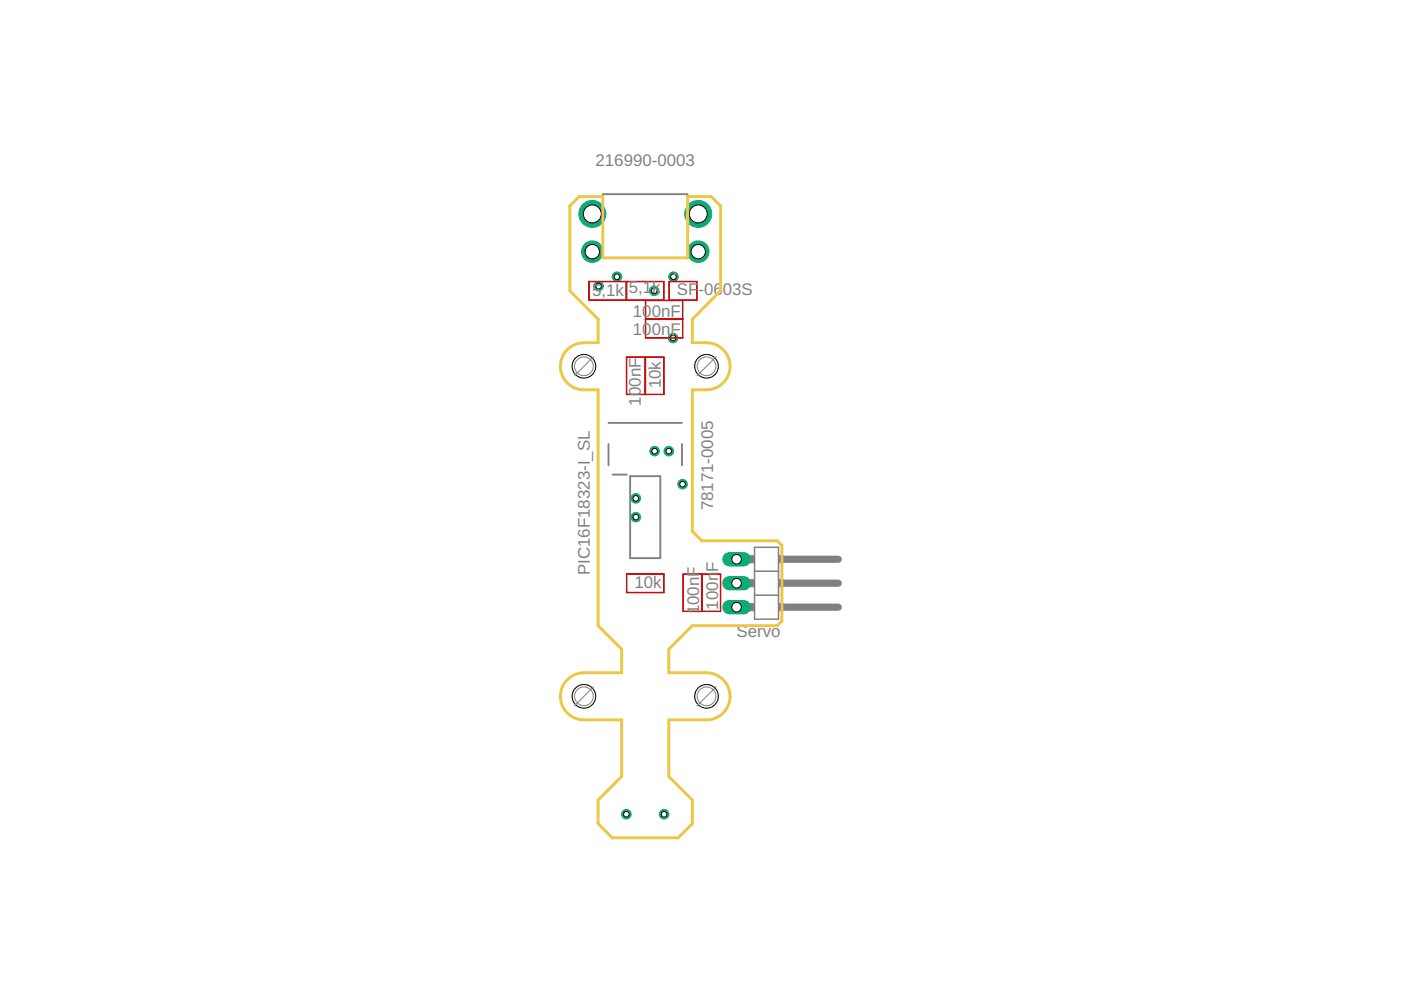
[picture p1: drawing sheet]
<svg xmlns="http://www.w3.org/2000/svg" width="297mm" height="210mm" viewBox="0 0 297 210" stroke-linecap="round" stroke-linejoin="round" font-family="sans-serif">
<circle cx="138.7" cy="61.7" r="1.02" fill="#0dab76" stroke="#0dab76" stroke-width=".21"/>
<circle cx="138.7" cy="61.7" r=".59" fill="#fff" stroke="#000" stroke-width=".21"/>
<circle cx="126.9" cy="60.7" r="1.02" fill="#0dab76" stroke="#0dab76" stroke-width=".21"/>
<circle cx="126.9" cy="60.7" r=".59" fill="#fff" stroke="#000" stroke-width=".21"/>
<circle cx="140.8" cy="172.6" r="1.02" fill="#0dab76" stroke="#0dab76" stroke-width=".21"/>
<circle cx="140.8" cy="172.6" r=".59" fill="#fff" stroke="#000" stroke-width=".21"/>
<circle cx="144.7" cy="102.7" r="1.02" fill="#0dab76" stroke="#0dab76" stroke-width=".21"/>
<circle cx="144.7" cy="102.7" r=".59" fill="#fff" stroke="#000" stroke-width=".21"/>
<circle cx="134.8" cy="105.7" r="1.02" fill="#0dab76" stroke="#0dab76" stroke-width=".21"/>
<circle cx="134.8" cy="105.7" r=".59" fill="#fff" stroke="#000" stroke-width=".21"/>
<circle cx="138.8" cy="95.7" r="1.02" fill="#0dab76" stroke="#0dab76" stroke-width=".21"/>
<circle cx="138.8" cy="95.7" r=".59" fill="#fff" stroke="#000" stroke-width=".21"/>
<circle cx="142.7" cy="71.7" r="1.02" fill="#0dab76" stroke="#0dab76" stroke-width=".21"/>
<circle cx="142.7" cy="71.7" r=".59" fill="#fff" stroke="#000" stroke-width=".21"/>
<circle cx="142.8" cy="58.7" r="1.02" fill="#0dab76" stroke="#0dab76" stroke-width=".21"/>
<circle cx="142.8" cy="58.7" r=".59" fill="#fff" stroke="#000" stroke-width=".21"/>
<circle cx="130.8" cy="58.7" r="1.02" fill="#0dab76" stroke="#0dab76" stroke-width=".21"/>
<circle cx="130.8" cy="58.7" r=".59" fill="#fff" stroke="#000" stroke-width=".21"/>
<circle cx="134.8" cy="109.6" r="1.02" fill="#0dab76" stroke="#0dab76" stroke-width=".21"/>
<circle cx="134.8" cy="109.6" r=".59" fill="#fff" stroke="#000" stroke-width=".21"/>
<circle cx="141.8" cy="95.7" r="1.02" fill="#0dab76" stroke="#0dab76" stroke-width=".21"/>
<circle cx="141.8" cy="95.7" r=".59" fill="#fff" stroke="#000" stroke-width=".21"/>
<circle cx="132.8" cy="172.6" r="1.02" fill="#0dab76" stroke="#0dab76" stroke-width=".21"/>
<circle cx="132.8" cy="172.6" r=".59" fill="#fff" stroke="#000" stroke-width=".21"/>
<g fill="#c90d0c" stroke="#c90d0c" stroke-width=".21">
<path d="M141.8 59.7h6z"/>
<path d="M147.7 59.7l.1 4z"/>
<path d="M141.8 63.6l6 .1z"/>
<path d="M141.8 59.7l.1 4z"/>
<path d="M124.8 59.7h8z"/>
<path d="M132.7 59.7l.1 4z"/>
<path d="M124.8 63.6l8 .1z"/>
<path d="M124.8 59.7l.1 4z"/>
<path d="M132.8 63.6l8 .1z"/>
<path d="M132.8 59.7l.1 4z"/>
<path d="M132.8 59.7h8z"/>
<path d="M140.7 59.7l.1 4z"/>
<path d="M148.7 121.7l.1 8z"/>
<path d="M144.8 121.7l.1 8z"/>
<path d="M144.8 121.7l4 .1z"/>
<path d="M144.8 129.6h4z"/>
<path d="M136.8 67.6l8 .1z"/>
<path d="M136.8 63.7h8z"/>
<path d="M144.7 63.7l.1 4z"/>
<path d="M136.8 63.7l.1 4z"/>
<path d="M136.8 71.6l8 .1z"/>
<path d="M136.8 67.7h8z"/>
<path d="M144.7 67.7l.1 4z"/>
<path d="M136.8 67.7l.1 4z"/>
<path d="M152.7 121.7l.1 8z"/>
<path d="M148.8 121.7l.1 8z"/>
<path d="M148.8 121.7l4 .1z"/>
<path d="M148.8 129.6h4z"/>
<path d="M132.8 121.7h8z"/>
<path d="M140.7 121.7l.1 4z"/>
<path d="M132.8 125.6l8 .1z"/>
<path d="M132.8 121.7l.1 4z"/>
<path d="M132.8 75.7l.1 8z"/>
<path d="M136.7 75.7l.1 8z"/>
<path d="M132.8 83.6l4 .1z"/>
<path d="M132.8 75.7l4 .1z"/>
<path d="M136.8 75.7l.1 8z"/>
<path d="M136.8 75.7l4 .1z"/>
<path d="M140.7 75.7l.1 8z"/>
<path d="M136.8 83.6l4 .1z"/>
</g>
<path d="M127.9 41.7v-.5h17.8v.5M143.2 57.9v.2M143.2 58.1h.1M143.2 57.9h.1M129 89.7h15.6M129 94.1v4.6M144.6 94.1v4.6M129.9 100.6h3M133.6 101h6.4v17.3h-6.4z" fill="none" stroke="#808080" stroke-width=".4"/>
<path d="M160 116h5.1v15.3h-5.1zM160 121.1h5.1M160 126.2h5.1" fill="none" stroke="#808080" stroke-width=".32"/>
<path d="M166.3 118.6h11.4M166.3 123.7h11.4M166.3 128.7h11.4" fill="none" stroke="#808080" stroke-width="1.5"/>
<g fill="#808080" stroke="#808080" stroke-width=".21">
<path d="M165.1 117.8h1v1.5h-1z"/>
<path d="M165.1 122.9h1v1.5h-1z"/>
<path d="M165.1 128h1v1.5h-1z"/>
<path d="M157.9 117.8h2.1v1.5h-2.1z"/>
<path d="M157.9 122.9h2.1v1.5h-2.1z"/>
<path d="M157.9 128h2.1v1.5h-2.1z"/>
</g>
<path d="M142.7 69.7v2" fill="none" stroke="#c8c832" stroke-width=".21"/>
<circle cx="148" cy="53.4" r="2.29" fill="#0dab76" stroke="#0dab76" stroke-width=".21"/>
<circle cx="148" cy="53.4" r="1.52" fill="#fff" stroke="#000" stroke-width=".21"/>
<circle cx="148" cy="45.4" r="2.86" fill="#0dab76" stroke="#0dab76" stroke-width=".21"/>
<circle cx="148" cy="45.4" r="1.91" fill="#fff" stroke="#000" stroke-width=".21"/>
<circle cx="125.6" cy="45.4" r="2.86" fill="#0dab76" stroke="#0dab76" stroke-width=".21"/>
<circle cx="125.6" cy="45.4" r="1.91" fill="#fff" stroke="#000" stroke-width=".21"/>
<circle cx="125.6" cy="53.4" r="2.29" fill="#0dab76" stroke="#0dab76" stroke-width=".21"/>
<circle cx="125.6" cy="53.4" r="1.52" fill="#fff" stroke="#000" stroke-width=".21"/>
<path d="M154.6 118.6h3.1" fill="none" stroke="#0dab76" stroke-width="3"/>
<circle cx="156.2" cy="118.6" r="1.02" fill="#fff" stroke="#000" stroke-width=".21"/>
<path d="M154.6 123.7h3.1" fill="none" stroke="#0dab76" stroke-width="3"/>
<circle cx="156.2" cy="123.7" r="1.02" fill="#fff" stroke="#000" stroke-width=".21"/>
<path d="M154.6 128.7h3.1" fill="none" stroke="#0dab76" stroke-width="3"/>
<circle cx="156.2" cy="128.7" r="1.02" fill="#fff" stroke="#000" stroke-width=".21"/>
<path d="M126.8 72.7v-5l-6-6v-18l2-2h5v13h18v-13h5l2 2v18l-6 6v5M126.8 82.7v50M146.8 82.7v29.9l2 2.1h16l1 1v16l-1 1h-18M126.8 169.6v5l3 3h14l3-3v-5" fill="none" stroke="#eec643" stroke-width=".61"/>
<circle cx="149.8" cy="77.7" r="2.5" fill="none" stroke="#eec643" stroke-width=".21"/>
<circle cx="149.8" cy="77.7" r="2.5" fill="#fff" stroke="#000" stroke-width=".21"/>
<circle cx="123.8" cy="77.7" r="2.5" fill="none" stroke="#eec643" stroke-width=".21"/>
<circle cx="123.8" cy="77.7" r="2.5" fill="#fff" stroke="#000" stroke-width=".21"/>
<circle cx="149.8" cy="147.6" r="2.5" fill="none" stroke="#eec643" stroke-width=".21"/>
<circle cx="149.8" cy="147.6" r="2.5" fill="#fff" stroke="#000" stroke-width=".21"/>
<circle cx="123.8" cy="147.6" r="2.5" fill="none" stroke="#eec643" stroke-width=".21"/>
<circle cx="123.8" cy="147.6" r="2.5" fill="#fff" stroke="#000" stroke-width=".21"/>
<path d="M126.8 72.7h-3a5 5 0 0 0-5 5 5 5 0 0 0 5 5h3M146.8 72.7h3a5 5 0 0 1 5 5 5 5 0 0 1-5 5h-3M126.8 132.7l5 4.9v5h-8a5 5 0 0 0-5 5 5 5 0 0 0 5 5h8v12l-5 5M146.8 132.7l-5 4.9v5h8a5 5 0 0 1 5 5 5 5 0 0 1-5 5h-8v12l5 5" fill="none" stroke="#eec643" stroke-width=".61"/>
<g fill="none" stroke="#808080" stroke-width=".21">
<path d="M125.8 75.6l-4 4.1M151.8 75.6l-4 4.1M125.8 145.6l-4 4.1M151.8 145.6l-4 4.1"/>
<circle cx="123.8" cy="77.7" r="1.99"/>
<circle cx="149.8" cy="77.7" r="1.99"/>
<circle cx="123.8" cy="147.6" r="1.99"/>
<circle cx="149.8" cy="147.6" r="1.99"/>
</g>
<g font-size="3.6" fill="#808080">
<text x="126.3" y="35.2">216990-0003</text>
<text x="125.5" y="62.7">5,1k</text>
<text x="133.3" y="62.1">5,1k</text>
<text x="143.5" y="62.5">SF</text>
<text x="148.1" y="62.5">-0603S</text>
<text x="134.2" y="67.1">100nF</text>
<text x="134.2" y="71.1">100nF</text>
<text x="140.1" y="82.3" transform="rotate(-90 140.1 82.3)">10k</text>
<text x="135.9" y="86" transform="rotate(-90 135.9 86)">100nF</text>
<text x="151.2" y="108.2" transform="rotate(-90 151.2 108.2)">78171-0005</text>
<text x="125.1" y="122" transform="rotate(-90 125.1 122)">PIC16F18323-I_SL</text>
<text x="134.5" y="124.7">10k</text>
<text x="152.3" y="121.3" transform="rotate(-90 152.3 121.3)">F</text>
<text x="148.3" y="130.2" transform="rotate(-90 148.3 130.2)">100nF</text>
<text x="152.3" y="129.2" transform="rotate(-90 152.3 129.2)">100n</text>
<text x="156.2" y="135.1">Servo</text>
</g>
</svg>
